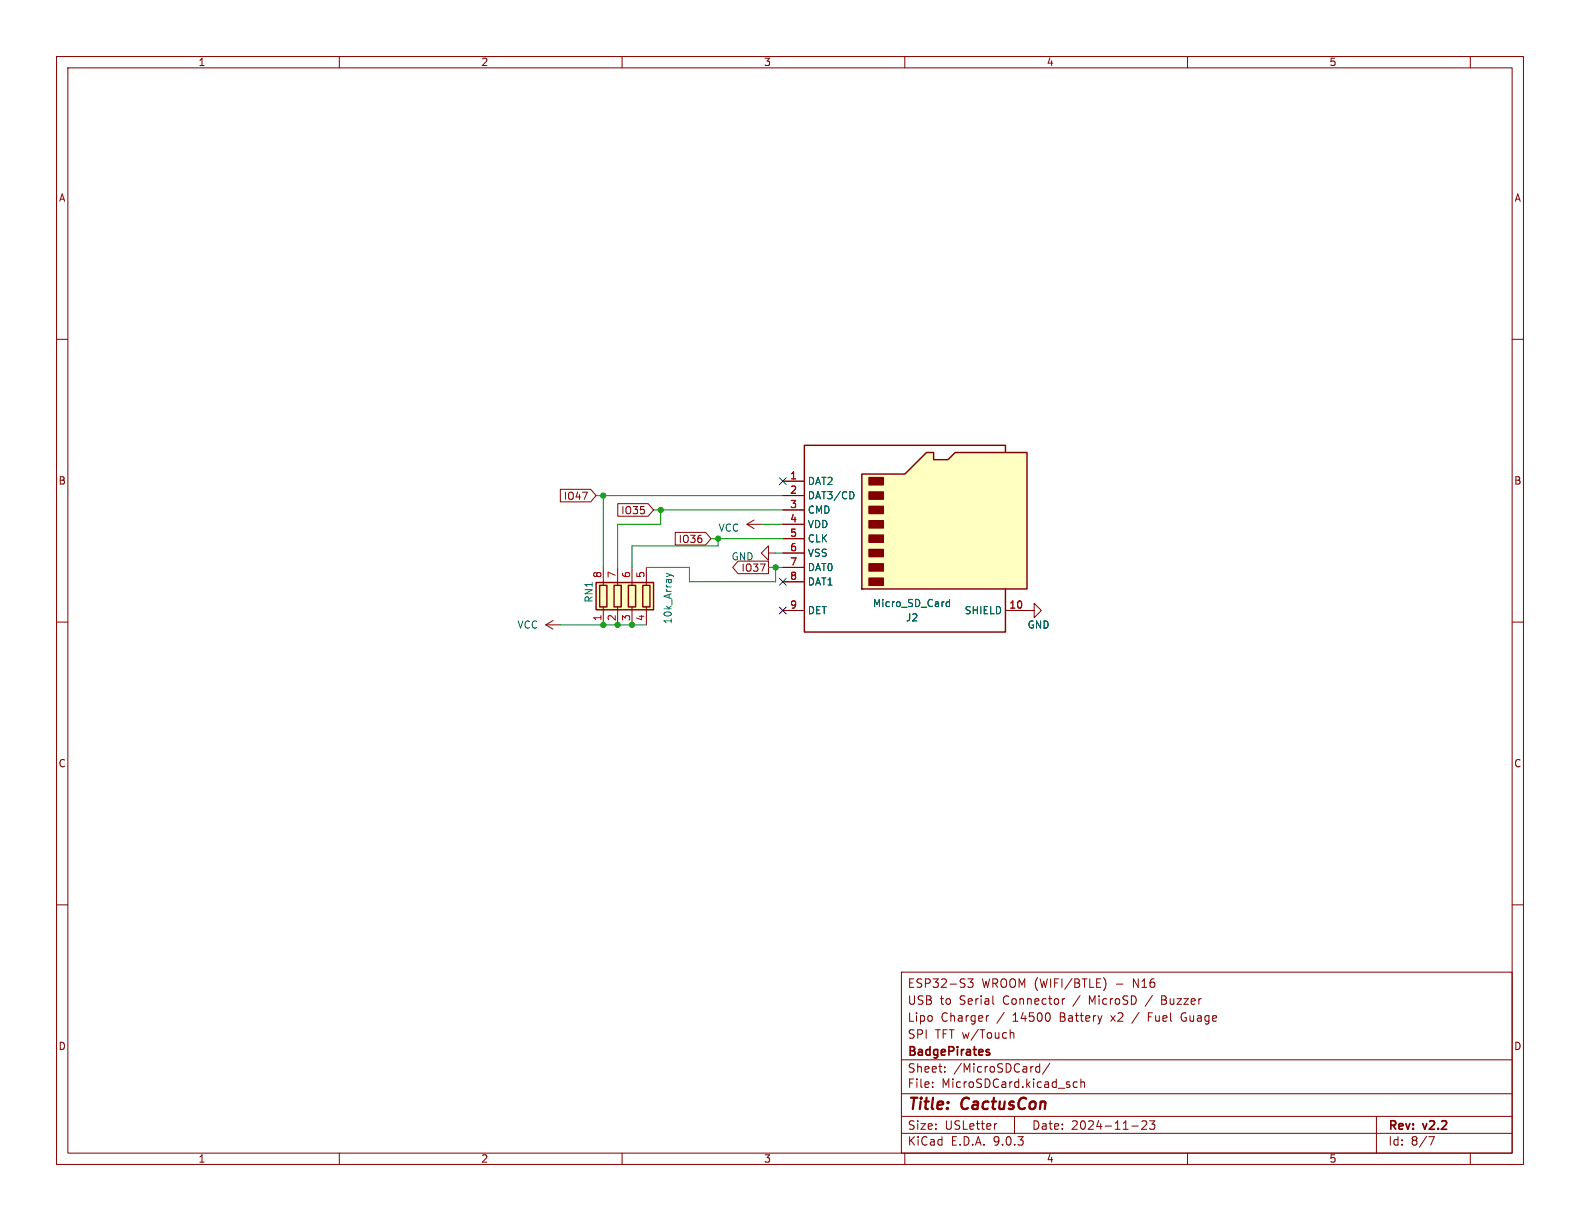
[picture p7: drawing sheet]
<svg xmlns="http://www.w3.org/2000/svg" width="279mm" height="216mm" viewBox="0 0 279 216" stroke-linecap="round" stroke-linejoin="round" font-family="sans-serif">
<g fill="none" stroke="#840000" stroke-width=".18">
<path d="M10 10h259.4v195.9h-259.4zM12 12h255.4v191.9h-255.4zM60 10v2M110 10v2M160 10v2M210 10v2M260 10v2M10 60h2M267.4 60h2M132.1 92.7l1.2 .8M132.1 92.7h2.5M133.3 91.9l-1.2 .8"/>
<path d="M10 110h2M267.4 110h2M10 160h2M159.4 171.9h108v32h-108zM171.1 173.1h1l-.5 .6 .4 .1v.6l-.2 .2h-.4l-.3-.2M174.9 179.6l-.3 .1M175.6 177.5l.2 .1M185.6 179.4v.9M188.3 176.6l-.3 .1-.1 .2M195.1 172.9a1.72 1.72 0 0 1 0 2.3M203.1 179.8h.5M203.8 179.1h-.7v1.5"/>
<path d="M205.4 176.8h.5M205.9 176.1h-.5v1.5h.6M209.1 179.2l-.2 .5v.5l.2 .3M267.4 160h2M159.4 197.4h108M159.4 193.4h108M159.4 187.4h108M164.9 192.1v.2M164.9 191.4v.1M167.1 189.4v.2M167.1 188.7v.1M176.3 198.7l-.3 .1"/>
<path d="M178.6 182.7l.3-.1 .3 .1 .1 .9M179.4 197.4v3M183.9 188.1v1.5M183.9 188.7l-.5-.1-.3 .3v.4l.2 .2h.6M185.6 188l-1.2 1.9M190.5 191.4l-.4-.1-.3 .3v.4l.1 .2h.6M191.1 191.4l.3-.1 .3 .1 .1 .9M191.1 190.8v1.5M200.1 199.1h1.2M201.9 198.3l.6-.1 .2 .1 .1 .3-.9 1.1h.9M203.3 198.2h.9l-.5 .6 .4 .1v.6l-.2 .2h-.4l-.2-.2M243.4 197.4v6.5"/>
<path d="M60 203.9v2M110 203.9v2M159.4 200.4h108M160 203.9v2M210 203.9v2M252.6 201h1l-.6 1.5M260 203.9v2"/>
</g>
<path d="M174.4 185.9l.6 .4-.2 .3-.4-.1M175 185.6h-.4l-.2 .2" fill="none" stroke="#840000" stroke-width=".3"/>
<path d="M152.4 83.8h7.6l3.8-3.8h1.3v1.3h2.5l1.3-1.3h12.7v24.1h-29.2z" fill="#ffffc2"/>
<path d="M152.4 83.8h7.6l3.8-3.8h1.3v1.3h2.5l1.3-1.3h12.7v24.1h-29.2zM177.8 80v-1.3h-35.6v33.1h35.6v-7.7" fill="none" stroke="#840000" stroke-width=".25"/>
<g fill="#840000" stroke="#840000" stroke-width=".25">
<path d="M153.7 84.5h2.5v1.2h-2.5z"/>
<path d="M153.7 87h2.5v1.3h-2.5z"/>
<path d="M153.7 89.5h2.5v1.3h-2.5z"/>
<path d="M153.7 92.1h2.5v1.2h-2.5z"/>
<path d="M153.7 94.6h2.5v1.3h-2.5z"/>
<path d="M153.7 97.2h2.5v1.2h-2.5z"/>
<path d="M153.7 99.7h2.5v1.3h-2.5z"/>
<path d="M153.7 102.2h2.5v1.3h-2.5z"/>
</g>
<g fill="none" stroke="#840000" stroke-width=".18">
<path d="M135.9 97.8v-1.3l-1.3 1.3 1.3 1.3v-1.3h1.3M138.4 85.1h3.8M138.4 87.6h3.8M138.4 90.2h3.8M138.4 92.7h3.8M138.4 95.3h3.8M138.4 97.8h3.8M96.5 110.5l1.3 .8M96.5 110.5h2.6M97.8 109.7l-1.3 .8M138.4 100.3h3.8M138.4 102.9h3.8"/>
<path d="M138.4 108h3.8M177.8 108h3.8"/>
</g>
<path d="M150.8 87l.2 .5-.2 .6M167.3 107l.2 .3 .4-.1M167.9 106v1.3M167.9 106.5l-.4-.1-.2 .3" fill="none" stroke="#006464" stroke-width=".18"/>
<path d="M105.4 103h10.2v4.8h-10.2z" fill="#ffffc2"/>
<path d="M105.4 103h10.2v4.8h-10.2zM106 103.5h1.3v3.8h-1.3zM108.6 103.5h1.3v3.8h-1.3zM111.1 103.5h1.3v3.8h-1.3zM113.7 103.5h1.2v3.8h-1.2z" fill="none" stroke="#840000" stroke-width=".25"/>
<g fill="none" stroke="#840000" stroke-width=".18">
<path d="M99.1 86.5h5.4l.9 1.1-.9 1.1h-5.4zM109.2 89.1h5.4l1 1.1-1 1.1h-5.4zM119.4 94.1h5.4l.9 1.2-.9 1.1h-5.4zM130.5 99.2h5.4v2.2h-5.4l-.9-1.1zM138.4 85.1h3.8M138.4 87.6h3.8M138.4 90.2h3.8M138.4 92.7h3.8M138.4 95.3h3.8M138.4 97.8h3.8M106.7 100.3v3.2M106.7 107.3v3.2"/>
<path d="M109.2 100.3v3.2M109.2 107.3v3.2M111.8 100.3v3.2M111.8 107.3v3.2M114.3 100.3v3.2M114.3 107.3v3.2M138.4 100.3h3.8M138.4 102.9h3.8M138.4 108h3.8M177.8 108h5.1v-1.3l1.2 1.3-1.2 1.2v-1.2"/>
</g>
<path d="M150.8 87l.2 .5-.2 .6M117.8 101.4l.9 .3M118.7 101.7l-.9 .3M118.7 101.7l.4 .2M167.3 107l.2 .3 .4-.1M167.9 106v1.3M167.9 106.5l-.4-.1-.2 .3" fill="none" stroke="#006464" stroke-width=".18"/>
<path d="M105.4 87.6h33M106.7 87.6v12.7M115.6 90.2h22.8M116.8 90.2v2.5h-7.6v7.6M125.7 95.3h12.7M127 95.3v1.2h-15.2v3.8M134.6 92.7h3.8M137.2 97.8h1.2M99.1 110.5h15.2M114.3 100.3h7.6v2.6h15.3v-2.6M135.9 100.3h2.5" fill="none" stroke="#009600" stroke-width=".18"/>
<path d="M137.8 84.5l1.2 1.2M139 84.5l-1.2 1.2M137.8 107.3l1.2 1.3M137.8 102.3l1.2 1.2M139 107.3l-1.2 1.3M139 102.3l-1.2 1.2" fill="none" stroke="#000084" stroke-width=".18"/>
<g fill="#009600" stroke="#009600" stroke-width=".18">
<circle cx="106.7" cy="87.6" r=".46"/>
<circle cx="137.2" cy="100.3" r=".46"/>
<circle cx="109.2" cy="110.5" r=".46"/>
<circle cx="111.8" cy="110.5" r=".46"/>
<circle cx="116.8" cy="90.2" r=".46"/>
<circle cx="127" cy="95.3" r=".46"/>
<circle cx="106.7" cy="110.5" r=".46"/>
</g>
<g font-size="2.8" fill="#840000">
<text x="160.4" y="196.8">Title:</text>
<text x="170.1" y="196.8">CactusCon</text>
</g>
<g font-size="2.1" fill="#840000">
<text x="160.4" y="177.9">USB</text>
<text x="160.4" y="174.9">ESP32-S3</text>
<text x="166.2" y="177.9">to</text>
<text x="169.7" y="177.9">Serial</text>
<text x="173.6" y="174.9">WROOM (WIFI/BTLE)</text>
<text x="177.5" y="177.9">Connector</text>
<text x="190.1" y="177.9">/</text>
<text x="193" y="177.9">MicroSD</text>
<text x="197.4" y="174.9">-</text>
<text x="200.6" y="174.9">N16</text>
<text x="203.2" y="177.9">/</text>
<text x="206.1" y="177.9">Buzzer</text>
<text x="160.4" y="183.9">SPI</text>
<text x="160.4" y="180.9">Lipo</text>
<text x="165.3" y="183.9">TFT w/Touch</text>
<text x="166.3" y="180.9">Charger</text>
<text x="176.4" y="180.9">/</text>
<text x="179.2" y="180.9">14500</text>
<text x="187.7" y="180.9">Battery</text>
<text x="196.9" y="180.9">x2</text>
<text x="200.8" y="180.9">/</text>
<text x="203.7" y="180.9">Fuel</text>
<text x="209.7" y="180.9">Guage</text>
<text x="160.4" y="189.9">Sheet:</text>
<text x="160.4" y="187.1">BadgePirates</text>
<text x="168.6" y="189.9">/MicroSDCard/</text>
<text x="160.4" y="192.6">File:</text>
<text x="166.5" y="192.6">MicroSDCard.kicad_sch</text>
<text x="160.4" y="202.8">KiCad</text>
<text x="160.4" y="200">Size:</text>
<text x="167.1" y="200">USLetter</text>
<text x="168.1" y="202.8">E.D.A.</text>
<text x="175.7" y="202.8">9.0.3</text>
<text x="182.4" y="200">Date:</text>
<text x="189.4" y="200">2024-11-23</text>
<text x="245.4" y="200.2">Rev:</text>
<text x="245.4" y="202.8">Id:</text>
<text x="249.5" y="202.8">8/7</text>
<text x="251.8" y="200.2">v2.2</text>
</g>
<g font-size="1.8" fill="#840000">
<text x="35" y="11.9">1</text>
<text x="85" y="11.9">2</text>
<text x="135" y="11.9">3</text>
<text x="185" y="11.9">4</text>
<text x="235" y="11.9">5</text>
<text x="10.3" y="35.9">A</text>
<text x="267.7" y="35.9">A</text>
<text x="10.3" y="85.9">B</text>
<text x="99.6" y="88.6">IO47</text>
<text x="267.7" y="85.9">B</text>
<text x="109.7" y="91.1">IO35</text>
<text x="119.9" y="96.2">IO36</text>
<text x="131" y="101.3">IO37</text>
<text x="10.3" y="135.9">C</text>
<text x="267.7" y="135.9">C</text>
<text x="10.3" y="185.9">D</text>
<text x="267.7" y="185.9">D</text>
<text x="35" y="205.8">1</text>
<text x="85" y="205.8">2</text>
<text x="135" y="205.8">3</text>
<text x="185" y="205.8">4</text>
<text x="235" y="205.8">5</text>
</g>
<g font-size="1.8" fill="#a90000">
<text x="139.6" y="84.8">1</text>
<text x="139.6" y="87.4">2</text>
<text x="139.6" y="89.9">3</text>
<text x="139.6" y="92.5">4</text>
<text x="139.6" y="95">5</text>
<text x="139.6" y="97.5">6</text>
<text x="139.6" y="100.1">7</text>
<text x="106.4" y="102.3" transform="rotate(-90 106.4 102.3)">8</text>
<text x="109" y="102.3" transform="rotate(-90 109 102.3)">7</text>
<text x="111.5" y="102.3" transform="rotate(-90 111.5 102.3)">6</text>
<text x="114" y="102.3" transform="rotate(-90 114 102.3)">5</text>
<text x="139.6" y="102.6">8</text>
<text x="139.6" y="107.7">9</text>
<text x="178.4" y="107.7">10</text>
<text x="106.4" y="109.9" transform="rotate(-90 106.4 109.9)">1</text>
<text x="109" y="109.9" transform="rotate(-90 109 109.9)">2</text>
<text x="111.5" y="109.9" transform="rotate(-90 111.5 109.9)">3</text>
<text x="114" y="109.9" transform="rotate(-90 114 109.9)">4</text>
</g>
<g font-size="1.8" fill="#006464">
<text x="142.7" y="86">DAT2</text>
<text x="142.7" y="88.5">DAT3/CD</text>
<text x="127" y="94.2">VCC</text>
<text x="142.7" y="91">CMD</text>
<text x="142.7" y="93.6">VDD</text>
<text x="129.3" y="99.3">GND</text>
<text x="142.7" y="96.1">CLK</text>
<text x="142.7" y="98.7">VSS</text>
<text x="142.7" y="101.2">DAT0</text>
<text x="105" y="106.7" transform="rotate(-90 105 106.7)">RN1</text>
<text x="142.7" y="103.7">DAT1</text>
<text x="154.3" y="107.5">Micro_SD_Card</text>
<text x="91.4" y="111.4">VCC</text>
<text x="119" y="110.5" transform="rotate(-90 119 110.5)">10k_Array</text>
<text x="142.7" y="108.8">DET</text>
<text x="160.1" y="110.1">J2</text>
<text x="170.5" y="108.8">SHIELD</text>
<text x="181.6" y="111.4">GND</text>
</g>
</svg>
